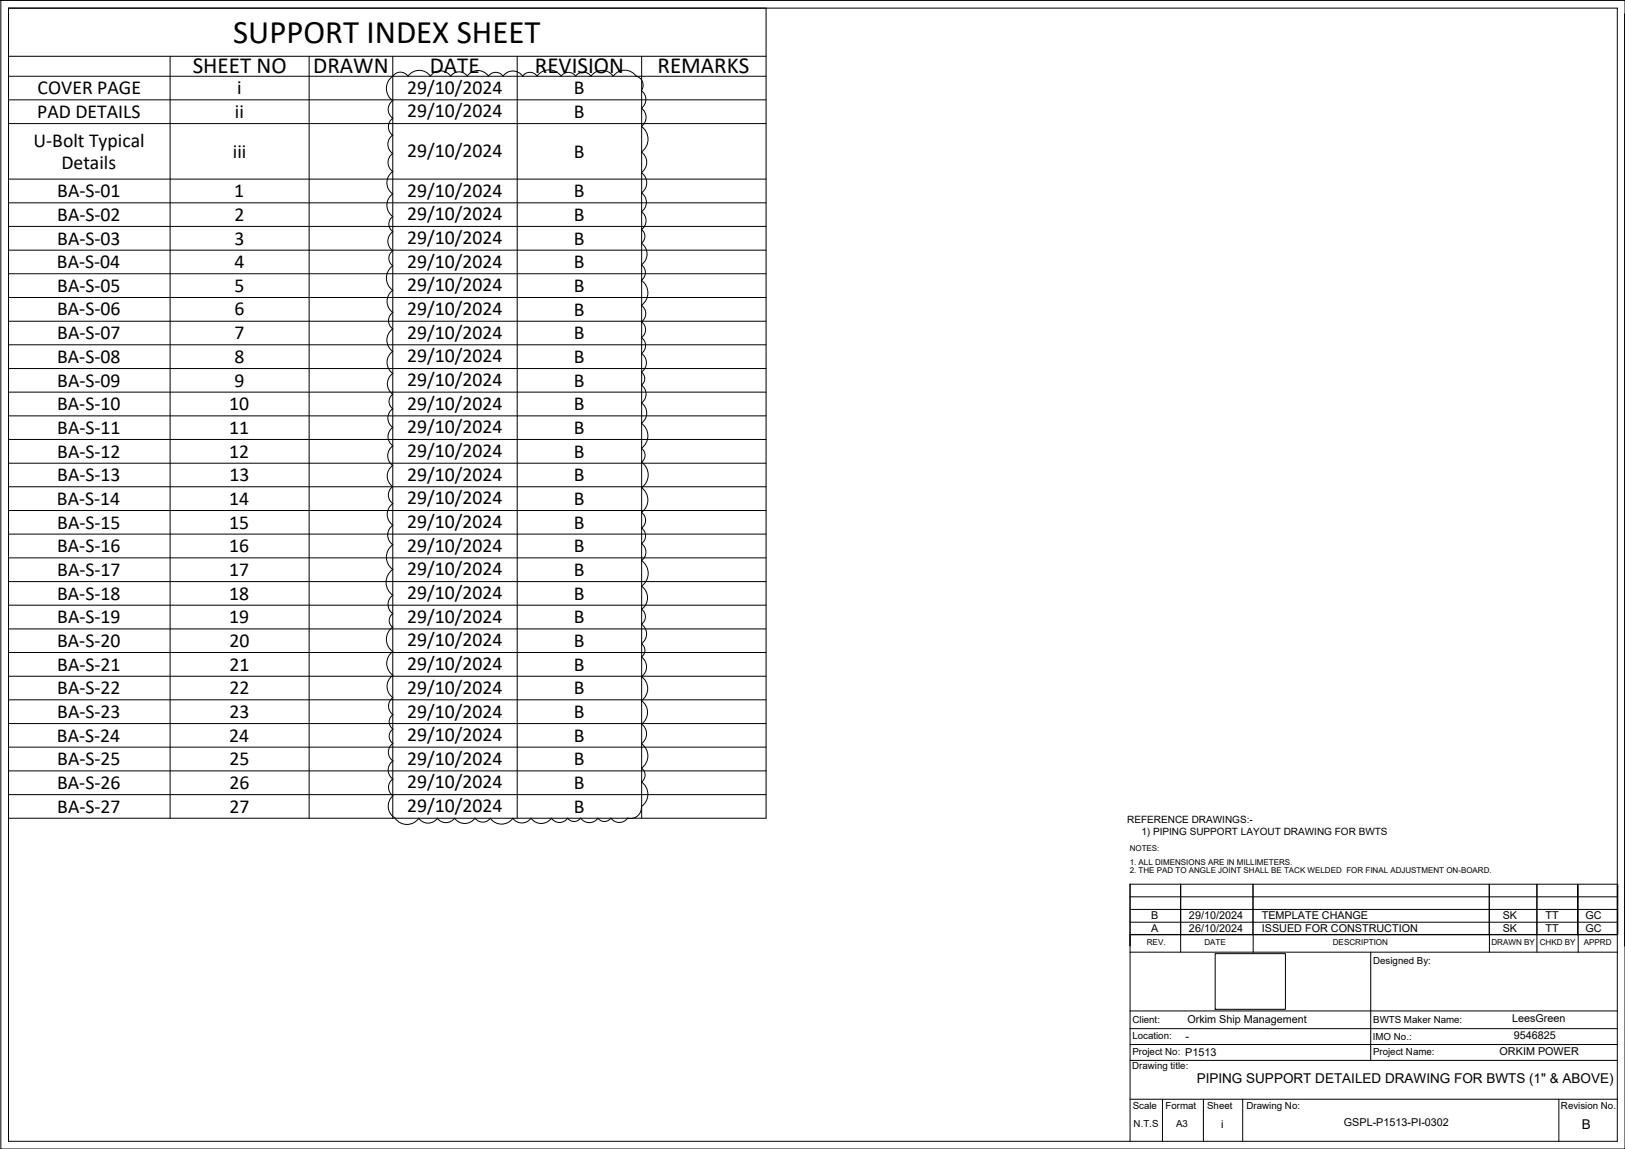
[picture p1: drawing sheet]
<svg xmlns="http://www.w3.org/2000/svg" width="420mm" height="297mm" viewBox="0 0 420 297" stroke-linecap="round" stroke-linejoin="round" font-family="sans-serif">
<!-- layer: SymbolsOnDrawingSheet -->
<g fill="none" stroke="#000" stroke-width=".26">
<path d="M.2 .1h420v296.9h-420zM2.2 2.1h416v292.9h-416zM420.2 3.6v240.9M292.2 246.2h126M305.3 241.6v4.6M324 241.6v4.6M354.4 246.2v27.9M385.1 241.6v4.6M397.4 241.6v4.6M408.1 241.6v4.6M418.2 241.6h-126v53.4M292.2 261.4h126"/>
<path d="M292.2 270h126M292.2 265.9h126M292.2 274.1h126M292.2 284.2h126M300.6 284.2v10.8M311.2 284.2v10.8M321.3 284.2v10.8M403.1 284.2v10.8"/>
</g>
<!-- layer: 0 -->
<g fill="none" stroke="#000" stroke-width=".26">
<path d="M2.2 19.7h195.9M2.2 2.1h195.9v209.4h-195.9zM2.2 14.5h195.9M44 14.5v197M79.9 14.5v197M101.6 14.5v197M133.7 14.5v197M165.9 14.5v197M2.2 25.8h195.9M2.2 31.9h195.9M2.2 46.3h195.9M2.2 52.4h195.9"/>
<path d="M2.2 58.5h195.9M2.2 64.7h195.9M2.2 70.8h195.9M2.2 76.9h195.9M2.2 83h195.9M2.2 89.1h195.9M2.2 95.3h195.9M2.2 101.4h195.9M2.2 107.5h195.9M2.2 113.6h195.9M2.2 119.7h195.9M2.2 125.8h195.9"/>
<path d="M2.2 132h195.9M2.2 138.1h195.9M2.2 144.2h195.9M2.2 150.4h195.9M2.2 156.4h195.9M2.2 162.6h195.9M2.2 168.7h195.9M2.2 174.8h195.9M2.2 180.9h195.9M2.2 187.1h195.9M2.2 193.2h195.9M2.2 199.3h195.9"/>
<path d="M2.2 205.4h195.9M314.2 246.5h18.2v14.4h-18.2z"/>
</g>
<!-- layer: FramesFromTables -->
<path d="M292.2 228.6h126.1v13.1h-126.1zM292.2 238.4h126.1M292.2 235.1h126.1M292.2 231.8h126.1M292.2 228.6v13.1M305.3 228.6v13.1v-13.1M324 228.6v13.1M385.1 228.6v13.1M397.4 228.6v13.1M408 228.6v13.1v-13.1M418.2 228.6v13.1" fill="none" stroke="#000" stroke-width=".26"/>
<!-- layer: revB -->
<g fill="none" stroke="#000" stroke-width=".26">
<path d="M101.6 19.7a3.9 3.9 0 0 0 0 6.3M101.6 19.7a2.39 2.39 0 0 1 3.9 0M105.5 19.7a3.5 3.5 0 0 1 5.8 0M111.3 19.7a3.2 3.2 0 0 1 5.2 0M116.5 19.7a2.65 2.65 0 0 1 4.3 0M120.8 19.6a3.3 3.3 0 0 1 5.5 0M126.3 19.7a2.31 2.31 0 0 1 3.8 0M130.1 19.7a3.1 3.1 0 0 1 5.1 0M135.2 19.7a2.26 2.26 0 0 1 3.7 0 3.8 3.8 0 0 1 6.2 0M145.1 19.7a2.26 2.26 0 0 1 3.7 0M148.8 19.7a2.43 2.43 0 0 1 4 0M152.8 19.7a3.5 3.5 0 0 1 5.7 0"/>
<path d="M158.6 19.7a3.6 3.6 0 0 1 5.9 0M164.5 19.7a2.43 2.43 0 0 1 1.3 3.7M101.5 34.9a2.87 2.87 0 0 0 0 4.8 2.88 2.88 0 0 0 0 4.7 3.5 3.5 0 0 0 0 5.7M101.6 26a2.78 2.78 0 0 0 0 4.6 2.69 2.69 0 0 0 0 4.4M165.8 23.4a2.77 2.77 0 0 1 0 4.6 2.86 2.86 0 0 1 0 4.7M165.8 32.7a4 4 0 0 1 0 6.6M165.8 39.3a3.2 3.2 0 0 1 0 5.3 3.2 3.2 0 0 1 .1 5.3 2.96 2.96 0 0 1 0 4.8 2.81 2.81 0 0 1-.1 4.6M101.6 50.1a3.6 3.6 0 0 0-.1 5.9 2.37 2.37 0 0 0 .1 3.9 3 3 0 0 0-.1 4.9 2.36 2.36 0 0 0 .1 3.9 3.8 3.8 0 0 0 0 6.3 3.5 3.5 0 0 0 0 5.8 2.6 2.6 0 0 0 0 4.2M165.8 59.3a2.18 2.18 0 0 1 0 3.6M165.8 72.5a4 4 0 0 1 0 6.4M165.8 62.9a3.4 3.4 0 0 1 0 5.6 2.44 2.44 0 0 1 0 3.9M165.9 78.9a2.6 2.6 0 0 1 0 4.3 2.46 2.46 0 0 1 0 4.1 2.55 2.55 0 0 1-.1 4.1"/>
<path d="M101.5 85a3.5 3.5 0 0 0 .1 5.8 3.5 3.5 0 0 0 0 5.7 3.3 3.3 0 0 0 0 5.4 2.3 2.3 0 0 0-.1 3.8 2.92 2.92 0 0 0 .1 4.8 2.92 2.92 0 0 0 0 4.8 3.1 3.1 0 0 0-.1 5 3.3 3.3 0 0 0 .1 5.5 2.68 2.68 0 0 0 0 4.4 3.4 3.4 0 0 0 0 5.6M165.8 96.2a2.05 2.05 0 0 1 0 3.4 2.8 2.8 0 0 1 0 4.6 3.2 3.2 0 0 1 .1 5.2M165.9 91.4a2.94 2.94 0 0 1 0 4.8M165.8 109.4a4 4 0 0 1 0 6.5M165.9 115.9a2.18 2.18 0 0 1 0 3.6 4 4 0 0 1 0 6.6M101.6 135.8a3 3 0 0 0 0 5 3.9 3.9 0 0 0-.1 6.4 4 4 0 0 0 0 6.7M165.8 126a3.9 3.9 0 0 1 0 6.5 2.48 2.48 0 0 1 .1 4 2.44 2.44 0 0 1 0 4.1 2.65 2.65 0 0 1 0 4.3 4 4 0 0 1 0 6.6 3.7 3.7 0 0 1 0 6 2.33 2.33 0 0 1 0 3.9 3.1 3.1 0 0 1 0 5 2.1 2.1 0 0 1 0 3.4 3.1 3.1 0 0 1-.1 5.1 3.8 3.8 0 0 1 .1 6.2 3.7 3.7 0 0 1-.1 6.1M101.5 158.7a2.14 2.14 0 0 0 0 3.5M101.6 153.8a2.94 2.94 0 0 0 0 4.9M101.6 162.1a3.9 3.9 0 0 0 0 6.3M101.6 174.6a3.5 3.5 0 0 0 0 5.7M101.6 168.4a3.7 3.7 0 0 0 0 6.2"/>
<path d="M101.6 180.3a2.7 2.7 0 0 0 0 4.5 2.28 2.28 0 0 0 0 3.7 2.24 2.24 0 0 0 0 3.7 2.78 2.78 0 0 0 0 4.5 2.86 2.86 0 0 0 0 4.7M165.8 187.2a3.1 3.1 0 0 1 0 5.1M165.9 192.3a3.8 3.8 0 0 1 0 6.3 2.24 2.24 0 0 1-.1 3.6M101.6 201.4a2.65 2.65 0 0 0 0 4.3M101.6 205.7a3.5 3.5 0 0 0 .6 5.8M102.2 211.5a3.7 3.7 0 0 0 6.1 0 2.94 2.94 0 0 0 4.8 0M122.8 211.5a3.2 3.2 0 0 1-5.3 0 2.71 2.71 0 0 1-4.4 0M122.9 211.5a2.37 2.37 0 0 0 3.9 0 3.6 3.6 0 0 0 5.8 0M132.6 211.5a2.86 2.86 0 0 0 4.7 0M137.3 211.5a3.2 3.2 0 0 0 5.3 0M142.6 211.5a2.56 2.56 0 0 0 4.2 0M146.8 211.5a2.05 2.05 0 0 0 3.3 0"/>
<path d="M162.3 211.5a2.65 2.65 0 0 1-4.3 0 2.06 2.06 0 0 1-3.4 0 2.7 2.7 0 0 1-4.5 0M165.9 202.2a3.9 3.9 0 0 1 0 6.3 2.87 2.87 0 0 1-3.6 3"/>
</g>
<text font-size="8.5" x="60.3" y="11">SUPPORT INDEX SHEET</text>
<g font-size="6">
<text x="49.8" y="19">SHEET NO</text>
<text x="81" y="19">DRAWN</text>
<text x="111.1" y="19">DATE</text>
<text x="138.3" y="19">REVISION</text>
<text x="170" y="19">REMARKS</text>
</g>
<g font-size="5.1">
<text x="9.7" y="24.4">COVER PAGE</text>
<text x="61.3" y="24.4">i</text>
<text x="105.3" y="24.2">29/10/2024</text>
<text x="148.3" y="24.4">B</text>
<text x="9.6" y="30.5">PAD DETAILS</text>
<text x="60.7" y="30.5">ii</text>
<text x="105.3" y="30.3">29/10/2024</text>
<text x="148.3" y="30.5">B</text>
<text x="8.7" y="38">U-Bolt Typical</text>
<text x="60.2" y="40.8">iii</text>
<text x="105.3" y="40.6">29/10/2024</text>
<text x="148.3" y="40.8">B</text>
<text x="15.9" y="43.6">Details</text>
<text x="14.8" y="51">BA-S-01</text>
<text x="60.6" y="51">1</text>
<text x="105.3" y="50.8">29/10/2024</text>
<text x="148.3" y="51">B</text>
<text x="14.8" y="57.1">BA-S-02</text>
<text x="60.7" y="57.1">2</text>
<text x="105.3" y="57">29/10/2024</text>
<text x="148.3" y="57.1">B</text>
<text x="14.8" y="63.2">BA-S-03</text>
<text x="60.7" y="63.2">3</text>
<text x="105.3" y="63.1">29/10/2024</text>
<text x="148.3" y="63.2">B</text>
<text x="14.7" y="69.3">BA-S-04</text>
<text x="60.7" y="69.3">4</text>
<text x="105.3" y="69.2">29/10/2024</text>
<text x="148.3" y="69.3">B</text>
<text x="14.8" y="75.5">BA-S-05</text>
<text x="60.7" y="75.4">5</text>
<text x="105.3" y="75.3">29/10/2024</text>
<text x="148.3" y="75.5">B</text>
<text x="14.8" y="81.6">BA-S-06</text>
<text x="60.6" y="81.6">6</text>
<text x="105.3" y="81.4">29/10/2024</text>
<text x="148.3" y="81.6">B</text>
<text x="14.8" y="87.7">BA-S-07</text>
<text x="60.6" y="87.7">7</text>
<text x="105.3" y="87.6">29/10/2024</text>
<text x="148.3" y="87.7">B</text>
<text x="14.8" y="93.8">BA-S-08</text>
<text x="60.7" y="93.8">8</text>
<text x="105.3" y="93.7">29/10/2024</text>
<text x="148.3" y="93.8">B</text>
<text x="14.8" y="99.9">BA-S-09</text>
<text x="60.7" y="99.9">9</text>
<text x="105.3" y="99.8">29/10/2024</text>
<text x="148.3" y="99.9">B</text>
<text x="14.8" y="106.1">BA-S-10</text>
<text x="59.2" y="106.1">10</text>
<text x="105.3" y="105.9">29/10/2024</text>
<text x="148.3" y="106.1">B</text>
<text x="14.8" y="112.2">BA-S-11</text>
<text x="59.3" y="112.2">11</text>
<text x="105.3" y="112">29/10/2024</text>
<text x="148.3" y="112.2">B</text>
<text x="14.8" y="118.3">BA-S-12</text>
<text x="59.3" y="118.3">12</text>
<text x="105.3" y="118.2">29/10/2024</text>
<text x="148.3" y="118.3">B</text>
<text x="14.8" y="124.4">BA-S-13</text>
<text x="59.3" y="124.4">13</text>
<text x="105.3" y="124.3">29/10/2024</text>
<text x="148.3" y="124.4">B</text>
<text x="14.7" y="130.5">BA-S-14</text>
<text x="59.2" y="130.5">14</text>
<text x="105.3" y="130.4">29/10/2024</text>
<text x="148.3" y="130.5">B</text>
<text x="14.8" y="136.6">BA-S-15</text>
<text x="59.3" y="136.6">15</text>
<text x="105.3" y="136.5">29/10/2024</text>
<text x="148.3" y="136.6">B</text>
<text x="14.8" y="142.8">BA-S-16</text>
<text x="59.2" y="142.8">16</text>
<text x="105.3" y="142.6">29/10/2024</text>
<text x="148.3" y="142.8">B</text>
<text x="14.8" y="148.9">BA-S-17</text>
<text x="59.3" y="148.9">17</text>
<text x="105.3" y="148.7">29/10/2024</text>
<text x="148.3" y="148.9">B</text>
<text x="14.8" y="155">BA-S-18</text>
<text x="59.2" y="155">18</text>
<text x="105.3" y="154.9">29/10/2024</text>
<text x="148.3" y="155">B</text>
<text x="14.8" y="161.1">BA-S-19</text>
<text x="59.3" y="161.1">19</text>
<text x="105.3" y="161">29/10/2024</text>
<text x="148.3" y="161.1">B</text>
<text x="14.8" y="167.2">BA-S-20</text>
<text x="59.3" y="167.2">20</text>
<text x="105.3" y="167.1">29/10/2024</text>
<text x="148.3" y="167.2">B</text>
<text x="14.8" y="173.4">BA-S-21</text>
<text x="59.4" y="173.4">21</text>
<text x="105.3" y="173.3">29/10/2024</text>
<text x="148.3" y="173.4">B</text>
<text x="14.8" y="179.5">BA-S-22</text>
<text x="59.4" y="179.5">22</text>
<text x="105.3" y="179.4">29/10/2024</text>
<text x="148.3" y="179.5">B</text>
<text x="14.8" y="185.6">BA-S-23</text>
<text x="59.4" y="185.6">23</text>
<text x="105.3" y="185.5">29/10/2024</text>
<text x="148.3" y="185.6">B</text>
<text x="14.7" y="191.7">BA-S-24</text>
<text x="59.3" y="191.8">24</text>
<text x="105.3" y="191.6">29/10/2024</text>
<text x="148.3" y="191.7">B</text>
<text x="14.8" y="197.9">BA-S-25</text>
<text x="59.4" y="197.9">25</text>
<text x="105.3" y="197.7">29/10/2024</text>
<text x="148.3" y="197.9">B</text>
<text x="14.8" y="203.9">BA-S-26</text>
<text x="59.3" y="203.9">26</text>
<text x="105.3" y="203.8">29/10/2024</text>
<text x="148.3" y="204">B</text>
<text x="105.3" y="210">29/10/2024</text>
<text x="14.8" y="210.1">BA-S-27</text>
<text x="59.3" y="210.1">27</text>
<text x="148.3" y="210.1">B</text>
</g>
<g font-size="3.5">
<text x="309.4" y="280.1">PIPING SUPPORT DETAILED DRAWING FOR BWTS (1&quot; &amp; ABOVE)</text>
<text x="409" y="291.8">B</text>
</g>
<g font-size="2.8">
<text x="297.6" y="237.7">B</text>
<text x="307.4" y="237.7">29/10/2024</text>
<text x="326.3" y="237.7">TEMPLATE CHANGE</text>
<text x="388.5" y="237.7">SK</text>
<text x="399.6" y="237.7">TT</text>
<text x="409.9" y="237.7">GC</text>
<text x="297.6" y="240.9">A</text>
<text x="307.4" y="240.9">26/10/2024</text>
<text x="326.3" y="240.9">ISSUED FOR CONSTRUCTION</text>
<text x="388.5" y="240.9">SK</text>
<text x="399.6" y="240.9">TT</text>
<text x="409.9" y="240.9">GC</text>
<text x="306.5" y="268.8">-</text>
<text x="307" y="264.5">Orkim Ship Management</text>
<text x="390.9" y="264.1">LeesGreen</text>
<text x="391.4" y="268.6">9546825</text>
<text x="387.7" y="272.7">ORKIM POWER</text>
<text x="315.7" y="291.7">i</text>
<text x="347.5" y="291.2">GSPL-P1513-PI-0302</text>
</g>
<g font-size="2.6">
<text x="291.5" y="212.8">REFERENCE DRAWINGS:-</text>
<text x="295.1" y="215.9">1) PIPING SUPPORT LAYOUT DRAWING FOR BWTS</text>
</g>
<g font-size="2.5">
<text x="355" y="249.2">Designed By:</text>
<text x="292.8" y="268.6">Location:</text>
<text x="292.8" y="264.5">Client:</text>
<text x="355" y="268.9">IMO No.:</text>
<text x="355" y="264.4">BWTS Maker Name:</text>
<text x="292.8" y="272.9">Project No: P1513</text>
<text x="355" y="272.9">Project Name:</text>
<text x="292.7" y="276.4">Drawing title:</text>
<text x="292.9" y="286.8">Scale</text>
<text x="301.3" y="286.8">Format</text>
<text x="312.1" y="286.8">Sheet</text>
<text x="322.3" y="286.8">Drawing No:</text>
<text x="403.6" y="286.8">Revision No.</text>
<text x="293.1" y="291.3">N.T.S</text>
<text x="304.1" y="291.3">A3</text>
</g>
<g font-size="2.1">
<text x="292.1" y="220">NOTES:</text>
<text x="292.1" y="223.5">1. ALL DIMENSIONS ARE IN MILLIMETERS.</text>
<text x="292.1" y="225.8">2. THE PAD TO ANGLE JOINT SHALL BE TACK WELDED FOR FINAL ADJUSTMENT ON-BOARD.</text>
<text x="296.5" y="244.4">REV.</text>
<text x="311.4" y="244.4">DATE</text>
<text x="344.6" y="244.4">DESCRIPTION</text>
<text x="385.6" y="244.4">DRAWN BY</text>
<text x="398.1" y="244.4">CHKD BY</text>
<text x="409.5" y="244.4">APPRD</text>
</g>
</svg>
